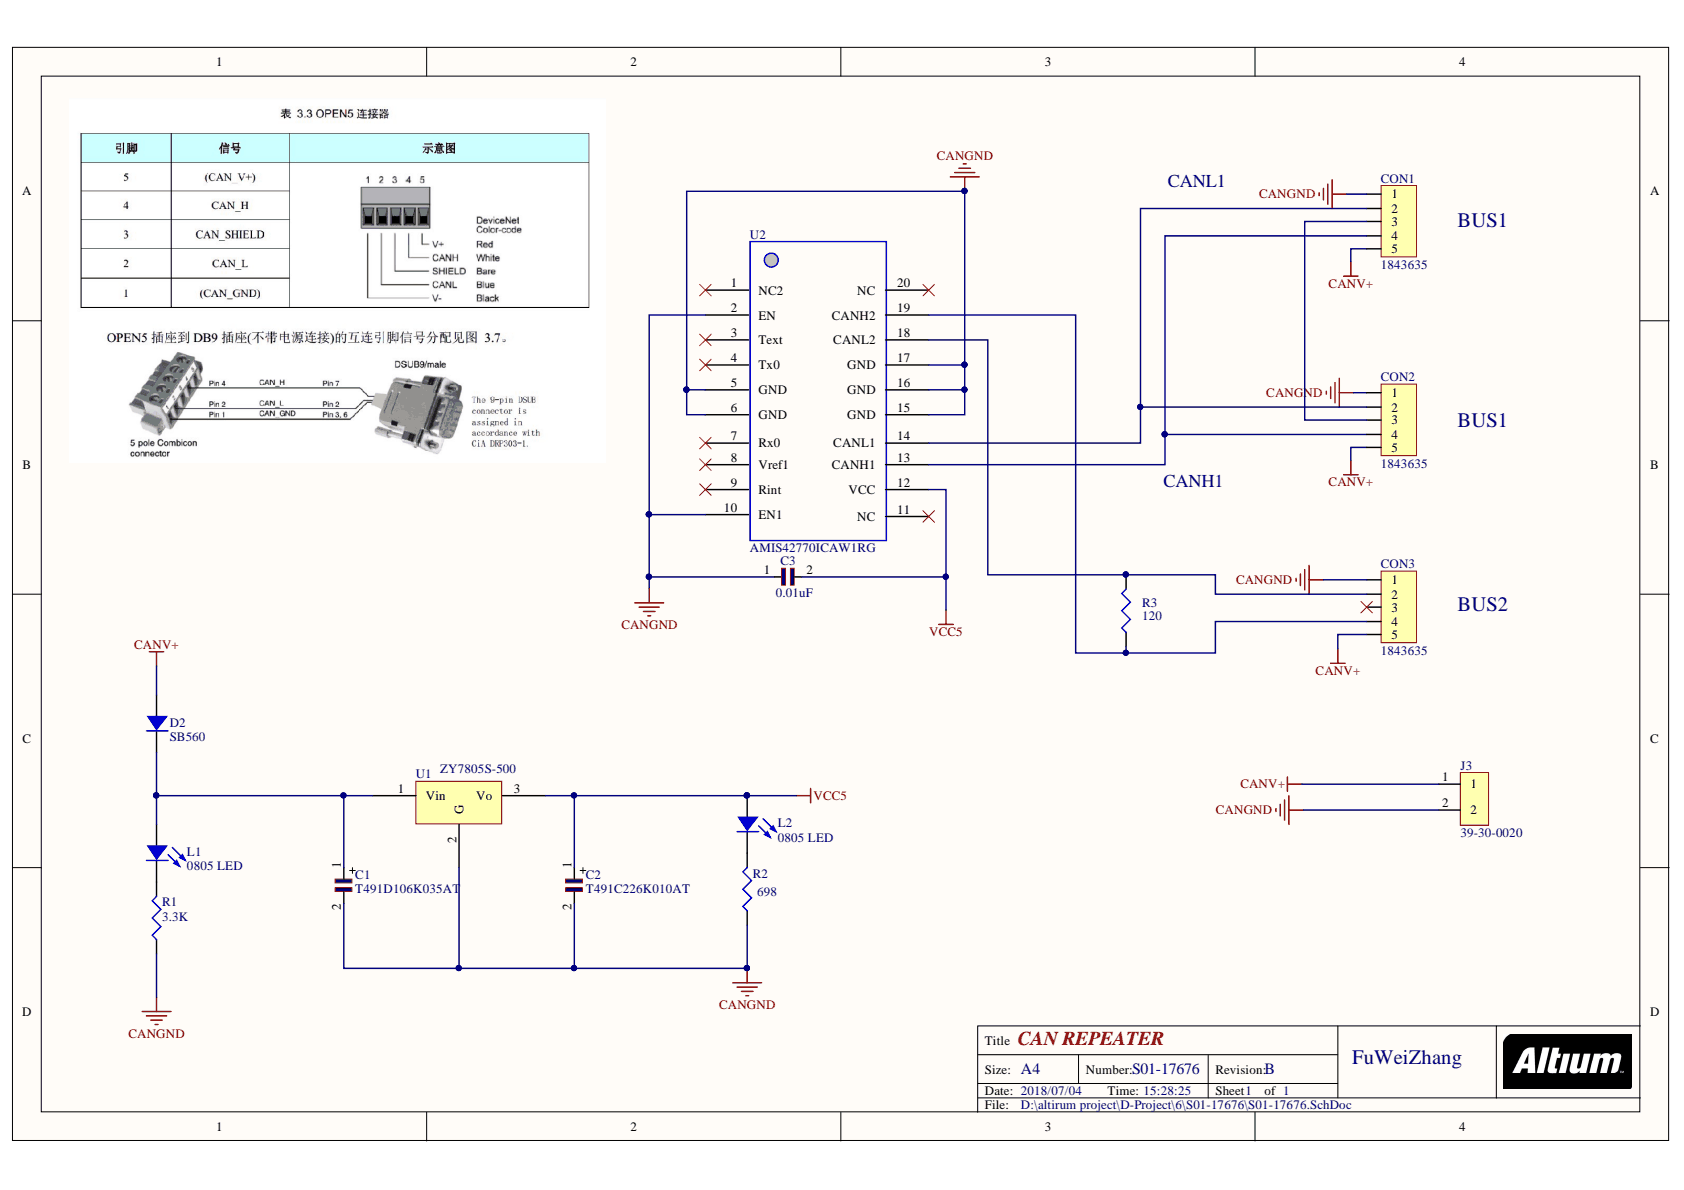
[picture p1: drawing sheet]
# Altium project S01-17676.PrjPCB
1 sheet, 15 parts. Net scope: global (net labels, ports and power ports of the same name join across sheets).
Board file: S01-17676 PCBA.PcbDoc

## Sheet S01-17676.SchDoc: CAN REPEATER
size A4; Date: 2018/04/11; DrawnBy: FuWeiZhang; Engineer: FuWeiZhang; Organization: GRAND; DocumentNumber: S01-17676; Revision: B; SheetNumber: 1; SheetTotal: 1

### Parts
(Parts that share a designator on the sheet are numbered #1, #2 ... from top to bottom, then left to right.)
BUS1#1  1843635  [1843635]
BUS1#2  1843635  [1843635]
BUS2  1843635  [1843635]
C1  T491D106K035AT  [T491D106K035AT]
C2  T491C226K010AT  [T491C226K010AT]
C3  0.01uF  [0805 Capacitor]
D2  SB560  [SB560]
J3  39-30-0020  [39-30-0020]
L1  0805 LED  [0805 LED]
L2  0805 LED  [0805 LED]
R1  3.3K  [0805 Resistor]
R2  698  [0805 Resistor]
R3  120  [0805 Resistor]
U1  ZY7805S-500  [ZY78xxS-500]
U2  AMIS42770ICAW1RG  [AMIS42770ICAW1RG]

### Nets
CANGND: C1.2 C2.2 C3.1 J3.2 R1.1 R2.1 U1.2(G) U2.2(EN) U2.5(GND) U2.6(GND) U2.10(EN1) U2.15(GND) U2.16(GND) U2.17(GND)
CANV+: D2.1 J3.1
VCC5: C2.1 C3.2 L2.1(A) U1.3(Vo) U2.12(VCC)
NetC1_1: C1.1 D2.2 L1.1(A) U1.1(Vin)
NetL1_2: L1.2(K) R1.2
NetL2_2: L2.2(K) R2.2
NetR3_1: R3.1 U2.19(CANH2)
NetR3_2: R3.2 U2.18(CANL2)

Not connected (* = marked no-connect by the designer): BUS1#1 1 2 3 4 5; BUS1#2 1 2 3 4 5; BUS2 1 2 3 4 5; U2 1(NC2)* 3(Text)* 4(Tx0)* 7(Rx0)* 8(Vref1)* 9(Rint)* 11(NC)* 13(CANH1) 14(CANL1) 20(NC)*

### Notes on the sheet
- CANL1
- CANH1
- FuWeiZhang
